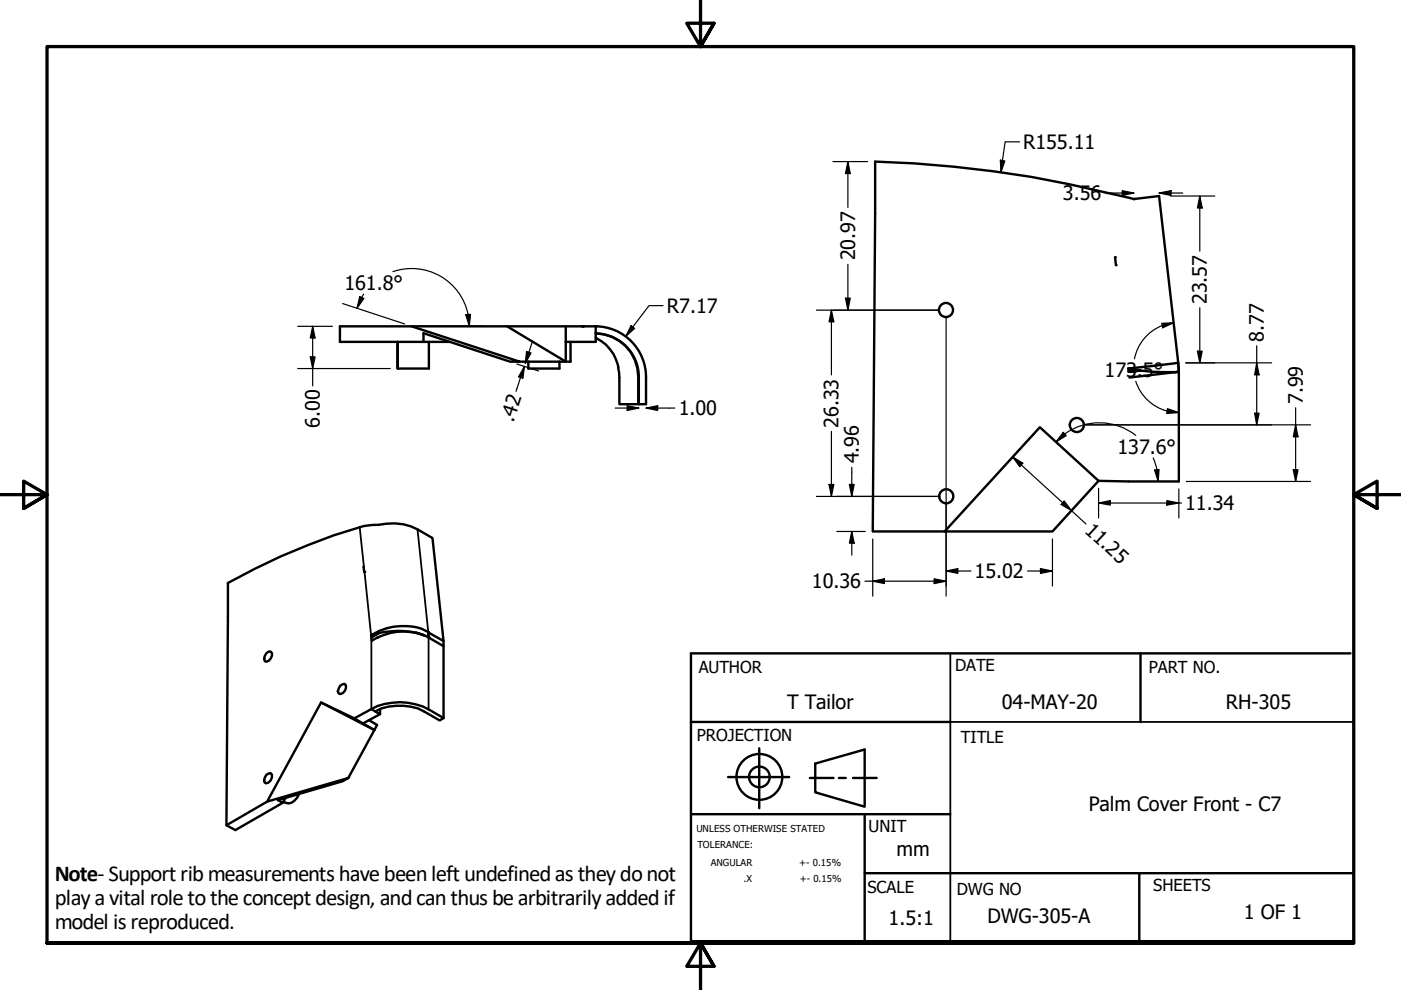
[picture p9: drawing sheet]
<svg xmlns="http://www.w3.org/2000/svg" width="297mm" height="210mm" viewBox="0 0 297 210" stroke-linecap="round" stroke-linejoin="round" font-family="sans-serif">
<!-- layer: Visible (ANSI) -->
<g fill="none" stroke="#000" stroke-width=".51">
<path d="M236.5 54.5h-.1l.2 1.7h.1M84.3 72.5v5.6v-5.6M87.2 69.2l23 7.5h-2.1l-18.3-6.1v1.9M90.9 72.5v5.6h-6.6M107.5 69.2l12.5 7.5h-9.8M112 76.7v1.4h6.6v-1.4M120 69.2h-47.9v3.3h23.2M120 72.5v4.2h1v-4.2M120 69.2h6.3M120 69.2v3.3M123.4 69.2h.4M126.3 69.2v3.3h-6.3"/>
<path d="M126.3 70.6a9.2 9.2 0 0 1 9 9.3v5.8h-4v-5.7a9.2 9.2 0 0 0-5-8.4M126.3 69.2h.1M126.3 69.2a10.8 10.8 0 0 1 10.7 10.8v5.7h-1.6v-5.8a9.2 9.2 0 0 0-9.1-9.2M131.1 77.8v.1M239.8 78.1h-.5l2.5 .4-2.5 .3a12.8 12.8 0 0 1 5.1 0l4.8 .1M249.2 78.9l.6-.1zM249.9 78.8l-4.2-37.2-5.3 .6-1.3-.3a254.3 254.3 0 0 0-53.6-7.6l-.5 78.4h15.3l20.2-22.1 12.4 11.4M249.9 78.8l-.1-1.9-10.6 1.2 .1 .7M249.9 78.8l-10.4 1.2M249.9 78.8v23.3l-17-.1M135.3 85.7h.1M232.9 102l-9.8 10.7h-22.8"/>
<path d="M56.5 138.5l.5-.4h.4a1.37 1.37 0 0 1-.9 2.2l-.4-.1-.1-.5zM77.2 120.1l.1 1.1M78.7 134.7v.5M79 134.5l-.3 .2M80.3 134.2l-1.6 .9 1.7-.9M88.3 134.1l1.6 .6a12.3 12.3 0 0 0-11.1 1.2M90.8 134.1l3.2 1.8-2.3-21.8a13.5 13.5 0 0 0-9.7-3.1l-4.9 .5a138.8 138.8 0 0 0-28.8 12.1l-.3 51.4 8.6-5 11.5-21.1 7 3.4M90.8 134a12.3 12.3 0 0 0-12.1 .7M90.8 134l.1 1.2 3.1 1.8v-1.1M90.8 134l.1 1.2a15.9 15.9 0 0 0-9.5-1.2l-2.7 .7M94 137v15.2M68.1 148.9l11.3 5.9-5.5 10.1"/>
<path d="M72.1 145.4l.5-.3 .5-.1a1.37 1.37 0 0 1-1 2.2l-.3-.2-.2-.4zM75.1 152.3l1.9 1.1M78.2 152.7l1.7 1-.5 1.1-2.4-1.4M78.7 150.3l1.9 1.1M78.7 150.3a13.1 13.1 0 0 1 12.2 .1l3.1 1.8M78.7 150.3l-3.6 2M79.6 150.8a11.5 11.5 0 0 1 10.3 0l3.3 2 .8-.6M80.6 150.3v1.1l-3.6 2M56.5 164.3l.5-.3 .4-.1a1.37 1.37 0 0 1-.9 2.2l-.4-.1-.1-.5zM56.6 170l17.3-5.1-1.3 .7-13.7 4 1 .6M60.5 169.2l-.6 1-10 5.8-1.9-1M63.4 168.3a2.97 2.97 0 0 1-2.2 2l-1.1-.3"/>
<circle cx="200.6" cy="65.7" r="1.49"/>
<circle cx="228.3" cy="90.1" r="1.49"/>
<circle cx="200.6" cy="105.2" r="1.49"/>
</g>
<g fill="#000">
<circle cx="240.4" cy="42.2" r=".25"/>
<circle cx="123.4" cy="69.2" r=".25"/>
<circle cx="123.6" cy="69.2" r=".25"/>
<circle cx="126.3" cy="69.2" r=".25"/>
<circle cx="80.2" cy="111.3" r=".25"/>
<circle cx="77.2" cy="121.3" r=".25"/>
<circle cx="78.7" cy="135.1" r=".25"/>
<circle cx="79.9" cy="135.2" r=".25"/>
<circle cx="90.9" cy="135.2" r=".25"/>
</g>
<!-- layer: Visible Narrow (ANSI) -->
<path d="M76.3 111.8l.9 8.3M88.5 112.2l2.3 21.8M77.3 121.2l1.4 13.5M78.7 135.2v15.1M78.7 135.1l.1 .8M89.9 134.7h.1M90.9 135.2v15.2" fill="none" stroke="#000" stroke-width=".38"/>
<circle cx="90.8" cy="134" r=".19" fill="#000"/>
<!-- layer: Border (ANSI) -->
<path d="M148.5 -.1v10l-2.9-5h5.8l-2.9 5 2.9-5M0 104.9h10l-5-2.9v5.8l5-2.9-5 2.9M297 104.9h-10l5-2.9v5.8l-5-2.9 5 2.9M10 199.9v-190h277v190h-277h277M151.4 204.9l-2.9-5 2.9 5h-5.8l2.9-5v10" fill="none" stroke="#000" stroke-width=".7"/>
<!-- layer: Title (ANSI) -->
<g fill="none" stroke="#000" stroke-width=".51">
<path d="M241.8 138.5v14.6M286.3 138.5h-139.8v61.1h140.5M146.5 153.1h55M161 158.7v12.7M146.5 172.6h55M154.4 164.8h12.9M171.7 164.9h5M172.8 161.9l10.5-3v12.1l-10.5-3zM177.9 164.9h1.4M180.8 164.9h5.1M183.3 172.6v27.3M183.3 185.1h103.5"/>
<path d="M241.6 185.1v14.8"/>
<circle cx="161" cy="164.7" r="4.9"/>
<circle cx="161" cy="164.7" r="2.19"/>
</g>
<path d="M201.5 138.5v61.1M201.5 153.1h85.3M139.3 199.9h147.5" fill="none" stroke="#000" stroke-width=".38"/>
<!-- layer: Dimension (ANSI) -->
<g fill="none" stroke="#000" stroke-width=".25">
<path d="M176.6 34.3h7.4M179.8 34.3l.5 2.5h-1zM179.8 34.3v9.7M212.1 33.9l.9 .2-.8 2.4zM216.2 30.1h-3.1l-.9 6.4M83.3 57.6a12.2 12.2 0 0 1 15.9 9.1M179.8 56v9.8M234.3 40.9h6.1M237.9 40.4l2.5 .5-2.5 .5zM245.7 40.9l2.6-.5v1zM245.7 40.9h5.1M248.2 41.6h9.4"/>
<path d="M254.4 41.6l.5 2.5h-1zM254.4 41.6v11.6M63.1 69.2h7.4M63.1 78.1h19.6M65.8 75.7h1l-.5 2.4zM66.3 69.2l.5 2.5h-1zM66.3 69.2v12.6M72.6 64.4l13.2 4.3M76.3 62.9l.9 .4-1.5 2.1zM77.1 62.4l-1.4 3M88.9 69.2h13.8M98.7 66.7l1.1-.1-.3 2.6z"/>
<path d="M99.3 66.7l.2 2.5M109.6 77.2l4.6 1.4M111.2 77.7l-.3 2.5-1-.3zM111.2 77.7l-1.8 5.3M111.6 74.5l1 .3-1.2 2.3zM112.9 72.3l-1.5 4.8M133.8 69.1l.8 .5-1.9 1.7zM140.6 64.8h-3l-4.9 6.5M173.1 65.8h25.9M176.3 65.8l.5 2.4h-1zM176.3 65.8v13.7M179.3 63.2h1l-.5 2.6z"/>
<path d="M200.6 67.3v59.1M246.3 68.6l2.6-.2-2.4 1.1zM246.4 69a9.6 9.6 0 0 0-5.9 7.1M248.9 68.4l-2.5 .7M251.4 76.9h18.2M253.9 74.5h1l-.5 2.4zM254.4 65.2v11.7M266.4 76.9l.6 2.6h-1zM266.4 73.3v16.8M130.4 86.5h5M133 86l2.4 .5-2.4 .5zM137 86.5l2.4-.5v1z"/>
<path d="M137 86.5h6.1M176.3 91.5v13.8M180.6 99.1v6.2M214.7 96.9l2.2 1.3-.7 .8zM214.7 96.9l15.6 14.2M219.4 91.7l-6.9 7.5M225.4 91.7l.7 .7-2.2 1.3zM225.7 92a12.5 12.5 0 0 1 15.1 .3M225.7 92l-1.8 1.7M229.9 90.1h48M240.8 80.9a9.6 9.6 0 0 0 6.6 6.2M244.5 97.1l.4 1a12.5 12.5 0 0 1 .7 4"/>
<path d="M244.8 99.7l.9-.2-.1 2.6zM247.5 87.2l2.4 .3M247.5 86.6l2.4 .9-2.5 .2zM266 87.6h1l-.6 2.5zM274.2 99.6h1l-.5 2.5zM274.7 90.1l.5 2.5h-1zM274.7 86.5v15.6M173.1 105.3h25.9M175.8 102.7h1l-.5 2.6zM177.4 112.7h6.1M180.1 102.7h1l-.5 2.6zM180.6 112.7l.5 2.5h-1z"/>
<path d="M180.6 112.7v5M185 114.3v12.1M223.1 114.3v9.9M225.6 106.2l1.5 2-2.1-1.2zM231.8 103.2l-6.8 7.4M232.9 106.7l2.5-.6v1zM232.9 106.7h17.6M232.9 103.5v6.3M247.4 106.1l2.5 .6-2.5 .4zM249.9 103.7v6.1M251.5 102.1h26.4M183.4 123.2h17.2"/>
<path d="M185 123.2l2.5-.5v1zM198.1 122.7l2.5 .5-2.5 .5zM200.6 121.1l2.5-.5v1zM200.6 121.1h5.3M217.9 121.1h5.2M220.6 120.6l2.5 .5-2.5 .5z"/>
</g>
<g fill="#000">
<path d="M179.8 34.3l.5 2.5h-1z" fill-rule="evenodd"/>
<path d="M212.1 33.9l.9 .2-.8 2.4z" fill-rule="evenodd"/>
<path d="M237.9 40.4l2.5 .5-2.5 .5z" fill-rule="evenodd"/>
<path d="M245.7 40.9l2.6-.5v1z" fill-rule="evenodd"/>
<path d="M254.4 41.6l.5 2.5h-1z" fill-rule="evenodd"/>
<path d="M65.8 75.7h1l-.5 2.4z" fill-rule="evenodd"/>
<path d="M66.3 69.2l.5 2.5h-1z" fill-rule="evenodd"/>
<path d="M76.3 62.9l.9 .4-1.5 2.1z" fill-rule="evenodd"/>
<path d="M98.7 66.7l1.1-.1-.3 2.6z" fill-rule="evenodd"/>
<path d="M111.6 74.5l1 .3-1.2 2.3z" fill-rule="evenodd"/>
<path d="M133.8 69.1l.8 .5-1.9 1.7z" fill-rule="evenodd"/>
<path d="M176.3 65.8l.5 2.4h-1z" fill-rule="evenodd"/>
<path d="M179.3 63.2h1l-.5 2.6z" fill-rule="evenodd"/>
<path d="M246.3 68.6l2.6-.2-2.4 1.1z" fill-rule="evenodd"/>
<path d="M253.9 74.5h1l-.5 2.4z" fill-rule="evenodd"/>
<path d="M266.4 76.9l.6 2.6h-1z" fill-rule="evenodd"/>
<path d="M111.2 77.7l-.3 2.5-1-.3z" fill-rule="evenodd"/>
<path d="M133 86l2.4 .5-2.4 .5z" fill-rule="evenodd"/>
<path d="M137 86.5l2.4-.5v1z" fill-rule="evenodd"/>
<path d="M214.7 96.9l2.2 1.3-.7 .8z" fill-rule="evenodd"/>
<path d="M225.4 91.7l.7 .7-2.2 1.3z" fill-rule="evenodd"/>
<path d="M244.8 99.7l.9-.2-.1 2.6z" fill-rule="evenodd"/>
<path d="M247.5 86.6l2.4 .9-2.5 .2z" fill-rule="evenodd"/>
<path d="M266 87.6h1l-.6 2.5z" fill-rule="evenodd"/>
<path d="M274.2 99.6h1l-.5 2.5z" fill-rule="evenodd"/>
<path d="M274.7 90.1l.5 2.5h-1z" fill-rule="evenodd"/>
<path d="M175.8 102.7h1l-.5 2.6z" fill-rule="evenodd"/>
<path d="M180.1 102.7h1l-.5 2.6z" fill-rule="evenodd"/>
<path d="M180.6 112.7l.5 2.5h-1z" fill-rule="evenodd"/>
<path d="M225.6 106.2l1.5 2-2.1-1.2z" fill-rule="evenodd"/>
<path d="M232.9 106.7l2.5-.6v1z" fill-rule="evenodd"/>
<path d="M247.4 106.1l2.5 .6-2.5 .4z" fill-rule="evenodd"/>
<path d="M185 123.2l2.5-.5v1z" fill-rule="evenodd"/>
<path d="M198.1 122.7l2.5 .5-2.5 .5z" fill-rule="evenodd"/>
<path d="M200.6 121.1l2.5-.5v1z" fill-rule="evenodd"/>
<path d="M220.6 120.6l2.5 .5-2.5 .5z" fill-rule="evenodd"/>
</g>
<g font-size="4.8">
<text x="11.6" y="186.9">Note- Supportribmeasurementshavebeenleft undefinedas theydonot</text>
<text x="11.6" y="191.9">playavital roleto theconceptdesign, andcanthus bearbitrarilyaddedif</text>
<text x="11.6" y="196.9">model is reproduced.</text>
</g>
<g font-size="4.2">
<text x="216.9" y="31.5">R155.11</text>
<text x="225.4" y="42.5">3.56</text>
<text x="181.3" y="55.2" transform="rotate(-90 181.3 55.2)">20.97</text>
<text x="73" y="61.5">161.8°</text>
<text x="255.9" y="64.5" transform="rotate(-90 255.9 64.5)">23.57</text>
<text x="141.4" y="66.3">R7.17</text>
<text x="268" y="72.5" transform="rotate(-90 268 72.5)">8.77</text>
<text x="234.2" y="80">173.5°</text>
<text x="108.8" y="89.8" transform="rotate(-72 108.8 89.8)">.42</text>
<text x="143.9" y="88">1.00</text>
<text x="276.2" y="85.7" transform="rotate(-90 276.2 85.7)">7.99</text>
<text x="67.8" y="90.7" transform="rotate(-90 67.8 90.7)">6.00</text>
<text x="177.8" y="90.7" transform="rotate(-90 177.8 90.7)">26.33</text>
<text x="182.1" y="98.3" transform="rotate(-90 182.1 98.3)">4.96</text>
<text x="236.9" y="96.2">137.6°</text>
<text x="229.8" y="112.7" transform="rotate(42 229.8 112.7)">11.25</text>
<text x="251.3" y="108.2">11.34</text>
<text x="172.1" y="124.7">10.36</text>
<text x="206.6" y="122.6">15.02</text>
<text x="166.9" y="150.3">T Tailor</text>
<text x="212.4" y="150.3">04-MAY-20</text>
<text x="259.9" y="150.4">RH-305</text>
<text x="230.8" y="171.9">Palm Cover Front - C7</text>
<text x="190.1" y="181.5">mm</text>
<text x="188.4" y="196.2">1.5:1</text>
<text x="209.4" y="195.7">DWG-305-A</text>
<text x="263.7" y="194.9">1 OF 1</text>
</g>
<g font-size="3.5">
<text x="148.1" y="142.8">AUTHOR</text>
<text x="202.5" y="142.2">DATE</text>
<text x="243.6" y="142.8">PART NO.</text>
<text x="147.8" y="157.2">PROJECTION</text>
<text x="203.7" y="157.5">TITLE</text>
<text x="184.1" y="176.4">UNIT</text>
<text x="184" y="189.3">SCALE</text>
<text x="202.9" y="189.7">DWG NO</text>
<text x="244.5" y="188.9">SHEETS</text>
</g>
<g font-size="2">
<text x="147.6" y="176.4">UNLESS OTHERWISE STATED</text>
<text x="147.9" y="179.9">TOLERANCE:</text>
<text x="150.7" y="183.6">ANGULAR</text>
<text x="169.4" y="183.7">+- 0.15%</text>
<text x="157.6" y="187">.X</text>
<text x="169.5" y="187">+- 0.15%</text>
</g>
</svg>
